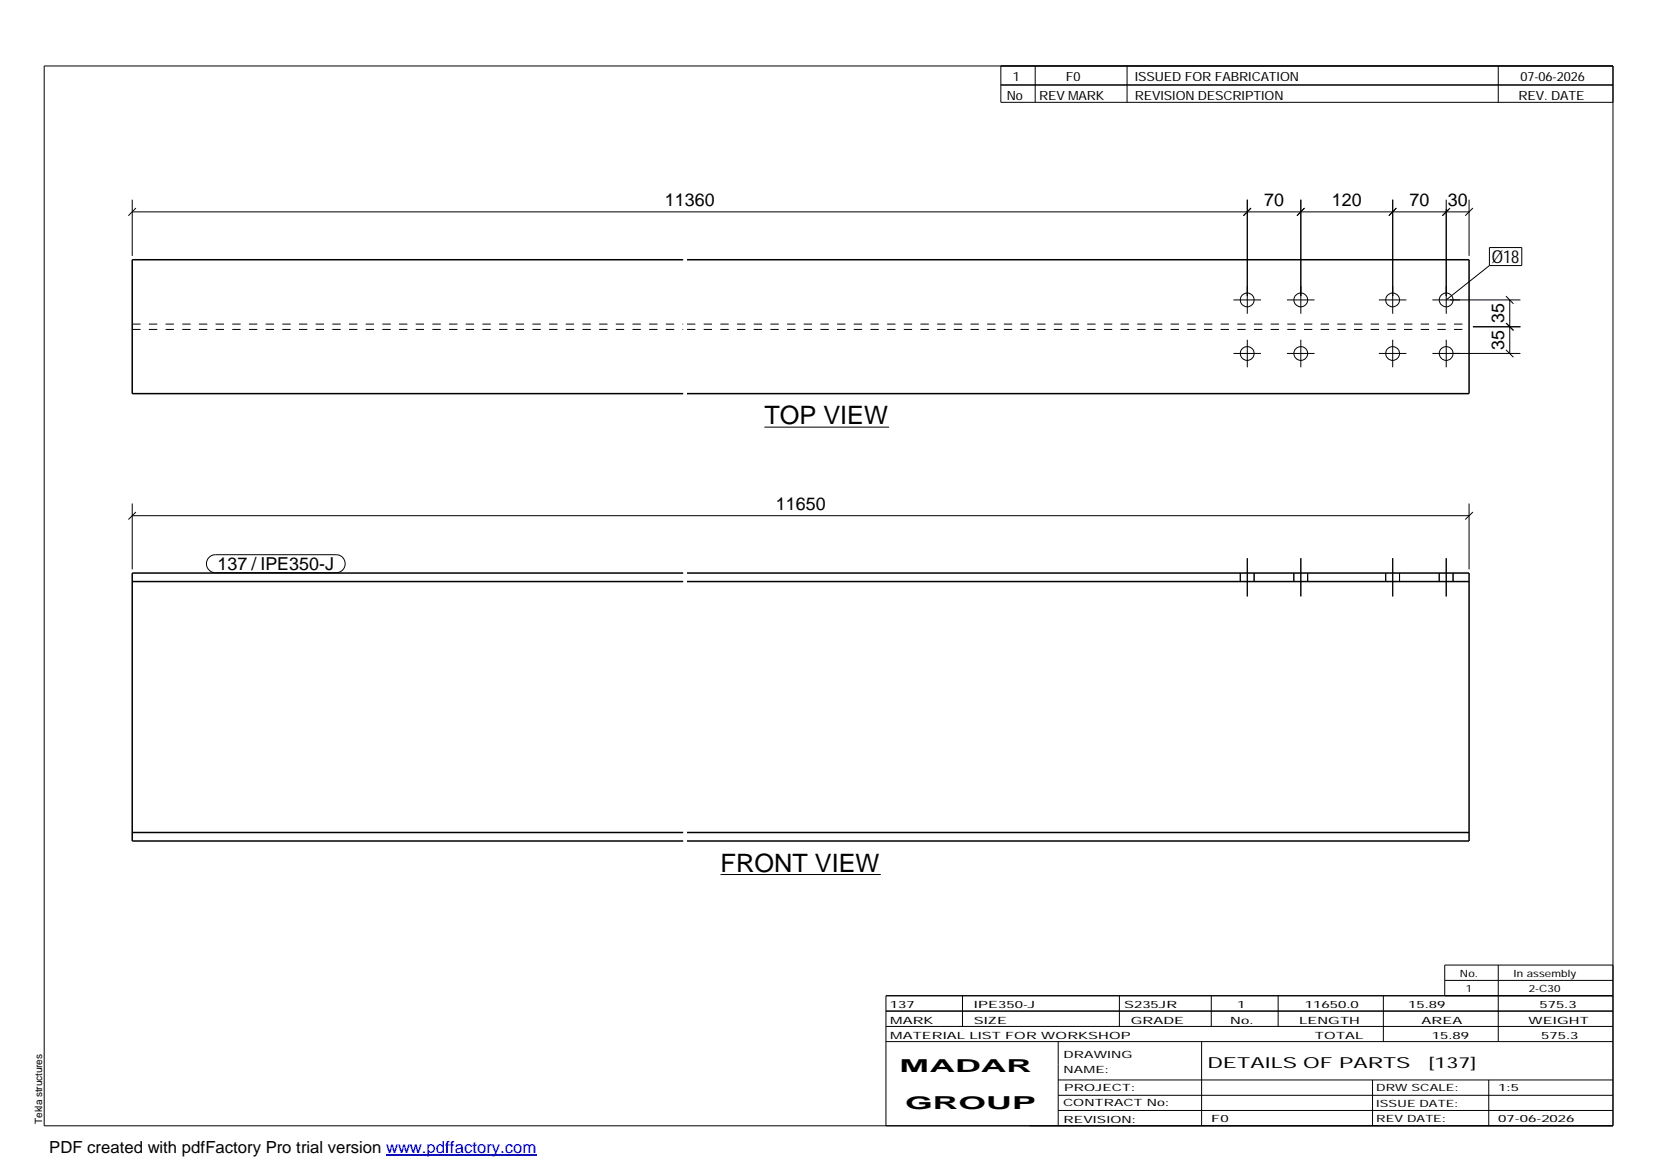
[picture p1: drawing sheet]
<svg xmlns="http://www.w3.org/2000/svg" width="420mm" height="297mm" viewBox="0 0 420 297" stroke-linecap="round" stroke-linejoin="round" font-family="sans-serif">
<g fill="none" stroke="#000" stroke-width=".25">
<path d="M11.2 16.7h398.3v269.1h-398.3zM254.1 16.7v9.3h155.4M262.8 16.7v9.3M286.1 16.7v9.3M380.4 16.7v9.3M254.1 21.6h155.4M33.6 50.7v14.3M33.6 53.8h339.4M34.5 52.8l-1.9 2M316.7 50.7v29M317.6 52.8l-1.9 2M330.2 50.7v29"/>
<path d="M331.2 52.8l-1.9 2M353.6 50.7v29M354.5 52.8l-1.9 2M367.2 50.7v29M368.1 52.8l-1.9 2M373 50.7v14.3M373.9 52.8l-1.9 2M313.1 76.1h7M326.7 76.1h7M350.1 76.1h6.9M363.6 76.1h22.4M378.1 62.9h8.2v4.5h-8.2z"/>
<path d="M378.1 67.4l-10.9 8.7M382.3 75.2l1.9 1.9M383.3 76.1v13.6M313.1 89.7h7M316.7 86.3v6.9M326.7 89.7h7M330.2 86.3v6.9M350.1 89.7h6.9M353.6 86.3v6.9M363.6 89.7h22.4M367.2 86.3v6.9M373.9 83h12.1"/>
<path d="M382.3 88.8l1.9 1.9M382.3 82l1.9 1.9-1.6-1.7M194.1 108.4h31.6M33.6 130.9h339.4M33.6 127.8v16.8M34.5 130l-1.9 1.9M373 127.8v16.8M373.9 130l-1.9 1.9M53.1 141.5l.7-.5 .9-.2h30.6a2.29 2.29 0 0 1 2.3 2.3 2.29 2.29 0 0 1-2.3 2.3h-30.6a2.27 2.27 0 0 1-2.1-1.4 2.27 2.27 0 0 1 .5-2.5zM314.9 145.5v2.1M316.7 141.7v9.7M318.4 145.5v2.1"/>
<path d="M328.5 145.5v2.1M330.2 141.7v9.7M332 145.5v2.1M351.8 145.5v2.1M353.6 141.7v9.7M355.3 145.5v2.1M365.4 145.5v2.1M367.2 141.7v9.7M368.9 145.5v2.1M182.9 222h40.7M224.9 256.7h184.6M244.3 252.8v7.8"/>
<path d="M284.2 252.8v7.8M307.5 252.8v7.8M324.5 252.8v7.8M351.2 252.8v11.6M366.8 248.9h42.7M380.4 245v19.4M409.5 245h-42.7v7.8M409.5 252.8h-184.6v33M224.9 264.4h184.6M224.9 260.6h184.6M268.6 264.4v21.4M268.6 274.2h140.9"/>
<path d="M268.6 278.1h140.9M305.1 264.4v21.4M348.4 274.2v11.6M378 274.2v11.6M268.6 281.9h140.9"/>
<circle cx="316.6" cy="76.1" r="1.74"/>
<circle cx="330.2" cy="76.1" r="1.75"/>
<circle cx="353.5" cy="76.1" r="1.74"/>
<circle cx="367.1" cy="76.1" r="1.75"/>
<circle cx="316.6" cy="89.7" r="1.74"/>
<circle cx="330.2" cy="89.7" r="1.75"/>
<circle cx="353.5" cy="89.7" r="1.74"/>
<circle cx="367.1" cy="89.7" r="1.75"/>
</g>
<path d="M173.4 65.9h-139.8v34h139.8M174.4 65.9h198.6v34h-198.6M33.6 147.6h139.8M173.4 145.5h-139.8v68h139.8M174.4 145.5h198.6v68h-198.6M174.4 147.6h198.6M33.6 211.4h139.8M174.4 211.4h198.6" fill="none" stroke="#000" stroke-width=".38"/>
<path d="M33.6 83.6h139.8M33.6 82.3h139.8M174.4 83.6h198.6M174.4 82.3h198.6" fill="none" stroke="#000" stroke-width=".25" stroke-dasharray="2.1 2.1" stroke-linecap="butt"/>
<path d="M98 293.3h38.2" fill="none" stroke="#00f" stroke-width=".3"/>
<g font-size="6.4">
<text x="194.1" y="107.7">TOP VIEW</text>
<text x="182.9" y="221.3">FRONT VIEW</text>
</g>
<g font-size="4.5">
<text x="168.8" y="52.4">11360</text>
<text x="320.9" y="52.4">70</text>
<text x="338.1" y="52.4">120</text>
<text x="357.8" y="52.4">70</text>
<text x="367.5" y="52.4">30</text>
<text x="378.7" y="66.9">Ø18</text>
<text x="381.9" y="82.1" transform="rotate(-90 381.9 82.1)">35</text>
<text x="381.9" y="88.9" transform="rotate(-90 381.9 88.9)">35</text>
<text x="196.9" y="129.5">11650</text>
<text x="55.2" y="144.8">137 / IPE350-J</text>
<text x="228.4" y="272.3">MADAR</text>
<text x="229.8" y="281.6">GROUP</text>
</g>
<text font-size="4.2" x="12.5" y="292.7">PDF created with pdfFactory Pro trial version www.pdffactory.com</text>
<g font-size="3.9">
<text x="306.5" y="271.3">DETAILS OF PARTS</text>
<text x="362.7" y="271.3">[137]</text>
</g>
<g font-size="3.2">
<text x="257.1" y="20.5">1</text>
<text x="270.6" y="20.5">F0</text>
<text x="288.1" y="20.5">ISSUED FOR FABRICATION</text>
<text x="386" y="20.5">07-06-2026</text>
<text x="255.6" y="25.5">No</text>
<text x="263.8" y="25.5">REV MARK</text>
<text x="288.1" y="25.5">REVISION DESCRIPTION</text>
<text x="385.5" y="25.5">REV. DATE</text>
</g>
<g font-size="2.5">
<text x="370.6" y="247.9">No.</text>
<text x="372.1" y="251.8">1</text>
<text x="384.3" y="247.9">In assembly</text>
<text x="388.1" y="251.8">2-C30</text>
<text x="225.9" y="255.9">137</text>
<text x="247.3" y="255.9">IPE350-J</text>
<text x="285.4" y="255.9">S235JR</text>
<text x="314.1" y="255.9">1</text>
<text x="331.3" y="255.9">11650.0</text>
<text x="357.5" y="255.9">15.89</text>
<text x="390.8" y="255.9">575.3</text>
<text x="226" y="263.7">MATERIAL LIST FOR WORKSHOP</text>
<text x="226" y="259.9">MARK</text>
<text x="247.2" y="259.9">SIZE</text>
<text x="287.1" y="259.9">GRADE</text>
<text x="312.3" y="259.9">No.</text>
<text x="329.8" y="259.9">LENGTH</text>
<text x="333.8" y="263.7">TOTAL</text>
<text x="360.9" y="259.9">AREA</text>
<text x="363.5" y="263.7">15.89</text>
<text x="388.1" y="259.9">WEIGHT</text>
<text x="391.3" y="263.7">575.3</text>
<text x="270" y="268.5">DRAWING</text>
<text x="270" y="272.5">NAME:</text>
<text x="269.9" y="280.9">CONTRACT No:</text>
<text x="270.2" y="277">PROJECT:</text>
<text x="349.4" y="277.1">DRW SCALE:</text>
<text x="349.4" y="281">ISSUE DATE:</text>
<text x="380.4" y="277.1">1:5</text>
<text x="10.7" y="285.4" transform="rotate(-90 10.7 285.4)">Tekla structures</text>
<text x="270" y="285">REVISION:</text>
<text x="307.5" y="284.8">F0</text>
<text x="349.4" y="284.8">REV DATE:</text>
<text x="380.4" y="284.8">07-06-2026</text>
</g>
</svg>
